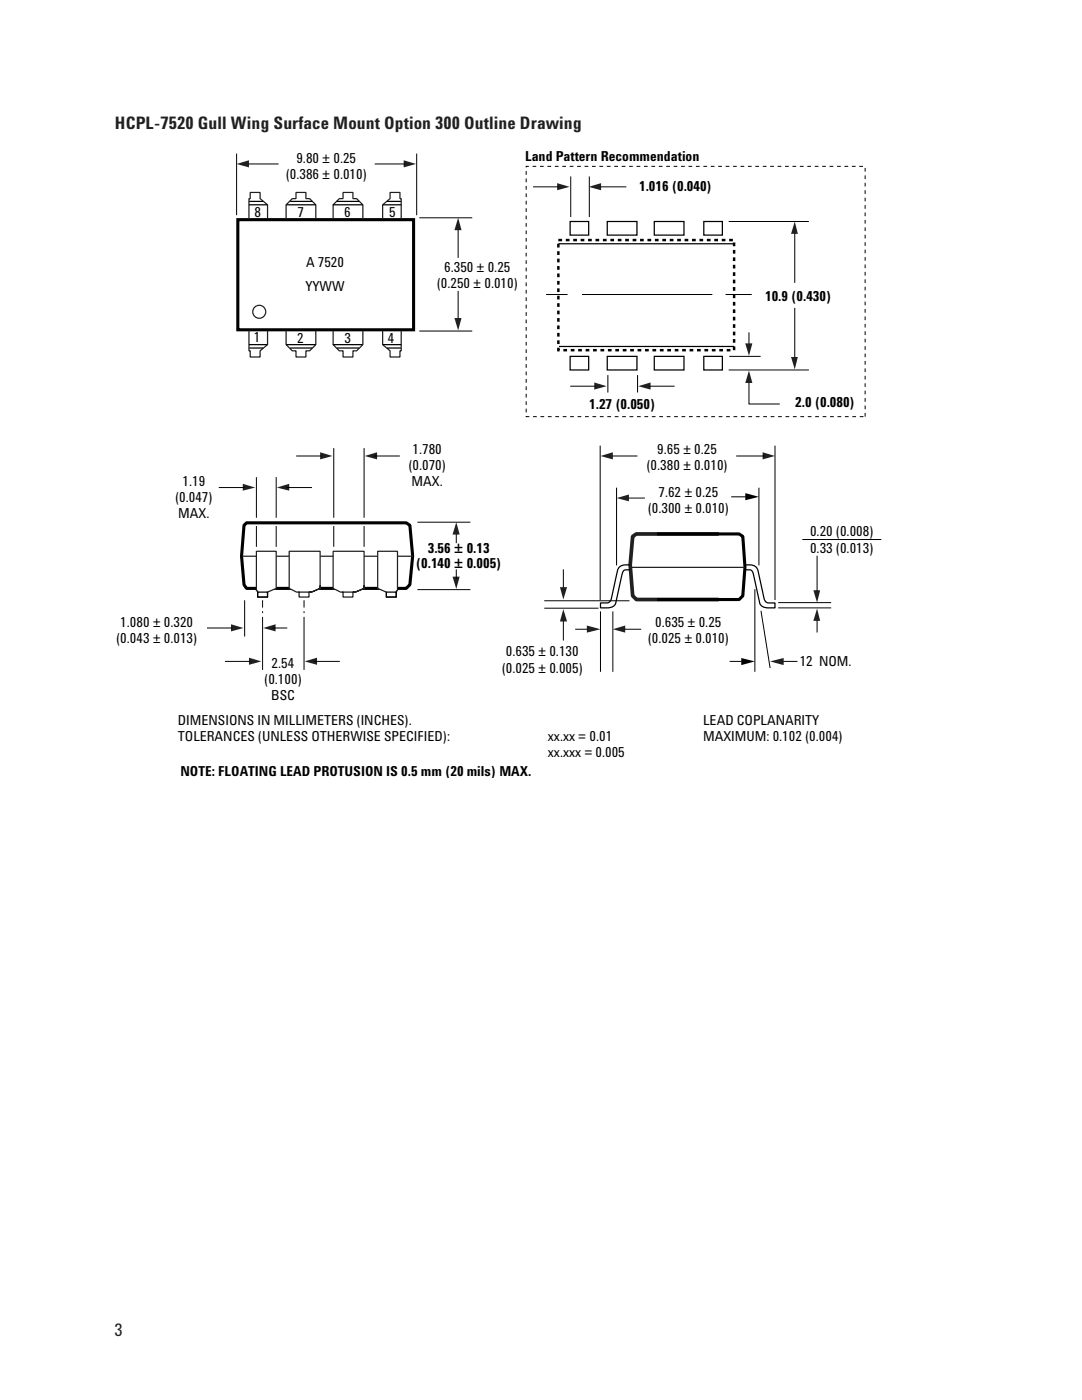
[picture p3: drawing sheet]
<svg xmlns="http://www.w3.org/2000/svg" width="216mm" height="279mm" viewBox="0 0 216 279" stroke-linecap="round" stroke-linejoin="round" font-family="sans-serif">
<path d="M48.7 104.8l.5-.5h31.8l.8 .5 .5 6.1-.5 5.8-.8 .7h-31.8l-.5-.7-.5-5.7zM131.4 106.6h16.1l.7 .5 .5 6.1-.5 5.7-.7 .7h-16.1" fill="none" stroke="#000" stroke-width=".62"/>
<path d="M143 106.6h-16l-.8 .5-.5 5.6 .5 6.2 .8 .7h16" fill="none" stroke="#231f1f" stroke-width=".74"/>
<path d="M119.8 89v30.6M123 97.4v15.3M151.4 97.4v15.3M154.6 89v30.6" fill="none" stroke="#000" stroke-width=".2"/>
<path d="M122.3 125.6l2.5-.8v1.5z" fill="#231f1f"/>
<path d="M124.8 125.6h3M145.7 132h2.2" fill="none" stroke="#000" stroke-width=".2"/>
<path d="M147.9 131.3l2.7 .7-2.7 .7z" fill="#000"/>
<path d="M153.7 132l2.7-.7v1.4z" fill="#231f1f"/>
<path d="M151.9 122l1.8 11.2M156.4 132h2.6" fill="none" stroke="#000" stroke-width=".2"/>
<path d="M163 121.4l.7 2.5h-1.4z" fill="#231f1f"/>
<path d="M163 123.9v2.2" fill="none" stroke="#000" stroke-width=".2"/>
<path d="M162.3 117.8h1.4l-.7 2.5z" fill="#231f1f"/>
<path d="M150.6 117.7v16.3M163 111v6.9M122.3 122.1v11.9M155.4 120.3h10.4M155.4 121.3h10.4" fill="none" stroke="#000" stroke-width=".2"/>
<path d="M47.5 43.8h35v22h-35z" fill="none" stroke="#000" stroke-width=".62" stroke-linecap="butt"/>
<circle cx="51.7" cy="62.2" r="1.3" fill="#fff" stroke="#231f1f" stroke-width=".25"/>
<path d="M125.9 113.2h22.6" fill="none" stroke="#231f1f" stroke-width=".25"/>
<g fill="#231f1f">
<path d="M119.8 91l2.5-.7v1.4z"/>
<path d="M152.2 90.3l2.4 .7-2.4 .7z"/>
</g>
<path d="M122.3 91h4.8M108.7 119.9h16.8M108.7 121.4h10.6" fill="none" stroke="#000" stroke-width=".2"/>
<path d="M111.7 117.2h1.4l-.7 2.4z" fill="#231f1f"/>
<path d="M112.4 113.7v3.5" fill="none" stroke="#000" stroke-width=".2"/>
<path d="M112.4 121.6l.7 2.4h-1.4z" fill="#231f1f"/>
<path d="M146 99.2h2.7M112.4 124v3.7" fill="none" stroke="#000" stroke-width=".2"/>
<path d="M148.7 98.4l2.7 .8-2.7 .6z" fill="#000"/>
<path d="M123 99.4l2.5-.7v1.3z" fill="#231f1f"/>
<path d="M125.5 99.4h3.1M119.8 122.1v11.9" fill="none" stroke="#000" stroke-width=".2"/>
<path d="M48.4 111h2.8M55.2 111h2.4M64 111h2.5M72.6 111h2.8M79.3 111h3" fill="none" stroke="#231f1f" stroke-width=".25"/>
<path d="M117.1 124.8l2.7 .8-2.7 .7z" fill="#231f1f"/>
<path d="M114.9 125.6h2.2" fill="none" stroke="#000" stroke-width=".2"/>
<path d="M49.7 43.6v-4h.2v-1.2h2v1.2l1.5 1.3v2.7M57.1 43.6v-2.7l1.2-1.3h.8v-1.2h1.9v1.2h.8l1.2 1.3v2.7M66.5 43.6v-2.7l1.2-1.3h.7v-1.2h2v1.2h.8l1.2 1.3v2.7" fill="none" stroke="#231f1f" stroke-width=".25"/>
<g fill="#fff" stroke="#231f1f" stroke-width=".25">
<path d="M75.4 110h3.9v7.9h-.2v1.3h-2v-1l-1.7-.8z"/>
<path d="M66.5 110h6.1v7.4l-1.7 .8h-2.5l4.2-1.3v.5l-1.7 .8h-.5v1h-2v-1h-.4l-1.5-.8z"/>
</g>
<g fill="none" stroke="#000" stroke-width=".25">
<path d="M49.7 40.9h3.6M49.7 40.2h2.8M57.1 40.9h5.9M57.9 40.2h4.4M66.4 40.9h5.9M67.2 40.2h4.5M76.4 40.9h3.7M77.2 40.2h2.8M49.7 68.8h3.6M49.7 69.5h2.8M57.1 68.8h5.9M57.9 69.5h4.4"/>
<path d="M66.4 68.8h5.9M67.2 69.5h4.5M76.4 68.8h3.7M77.2 69.5h2.8"/>
</g>
<path d="M76.4 43.6v-2.7l1.4-1.3v-1.2h2v1.2h.3v4M49.7 66.1v3.9h.2v1.2h2v-1.2l1.5-1.2v-2.7M57.1 66.1v2.7l1.2 1.2h.8v1.2h1.9v-1.2h.8l1.2-1.2v-2.7M66.5 66.1v2.7l1.2 1.2h.7v1.2h2v-1.2h.8l1.2-1.2v-2.7M76.4 66.1v2.7l1.4 1.2v1.2h2v-1.2h.3v-3.9" fill="none" stroke="#231f1f" stroke-width=".25"/>
<path d="M47.2 30.7v12.2M83.1 30.7v12.2" fill="none" stroke="#000" stroke-width=".2"/>
<g fill="#231f1f">
<path d="M47.2 32.7l2.5-.7v1.4z"/>
<path d="M80.5 32l2.5 .7-2.5 .7z"/>
</g>
<path d="M49.7 32.7h5.8M74.9 32.7h5.9" fill="none" stroke="#000" stroke-width=".2"/>
<path d="M91.4 43.5l.7 2.4h-1.4z" fill="#231f1f"/>
<path d="M91.4 45.9v5.5" fill="none" stroke="#000" stroke-width=".2"/>
<path d="M90.7 63.5h1.4l-.7 2.4z" fill="#231f1f"/>
<path d="M83.8 43.5h10.3M91.4 58.2v5.3M83.8 66.1h10.3M51.2 95.3v7.9M55.1 95.3v7.9" fill="none" stroke="#000" stroke-width=".2"/>
<g fill="#231f1f">
<path d="M55.2 97.3l2.5-.7v1.3z"/>
<path d="M48.4 96.6l2.5 .7-2.5 .6z"/>
</g>
<path d="M43.8 97.3h4.9M57.2 97.3h5" fill="none" stroke="#000" stroke-width=".2"/>
<path d="M91 104.2l.7 2.5h-1.4z" fill="#231f1f"/>
<path d="M91 106.7v1.6" fill="none" stroke="#000" stroke-width=".2"/>
<path d="M90.3 115.1h1.4l-.7 2.5z" fill="#231f1f"/>
<path d="M83.4 104.2h10.4M83.4 117.7h10.4M91 113.7v1.8" fill="none" stroke="#000" stroke-width=".2"/>
<path d="M77.1 118.2h2v1h-2z" fill="none" stroke="#000" stroke-width=".25"/>
<path d="M51.2 110h3.9v7.4l-1.7 .8v1h-2v-1.3h-.2z" fill="#fff" stroke="#231f1f" stroke-width=".25"/>
<path d="M51.4 118.2h2v1h-2z" fill="none" stroke="#000" stroke-width=".25"/>
<path d="M57.7 110h6.2v7.4l-1.7 .8h-2.5l4.2-1.3v.5l-1.7 .8h-.5v1h-2v-1h-.5l-1.5-.8z" fill="#fff" stroke="#231f1f" stroke-width=".25"/>
<path d="M66.6 89.5v13.7M72.6 89.5v13.7M51.2 105.1v3.9M55.1 105.1v3.9" fill="none" stroke="#000" stroke-width=".2"/>
<g fill="#231f1f">
<path d="M72.8 91l2.4-.7v1.4z"/>
<path d="M63.9 90.3l2.4 .7-2.4 .7z"/>
</g>
<path d="M59.2 91h4.9M74.7 91h5M52.4 119.9v13.7M60.7 119.9v13.7M66.6 105.1v3.9M72.6 105.1v3.9" fill="none" stroke="#000" stroke-width=".2"/>
<g fill="#231f1f">
<path d="M60.8 132l2.5-.7v1.4z"/>
<path d="M49.7 131.3l2.4 .7-2.4 .7z"/>
</g>
<path d="M48.8 119.9v7M45 132h4.9M62.8 132h4.9" fill="none" stroke="#000" stroke-width=".2"/>
<path d="M46.1 124.6l2.5 .7-2.5 .7z" fill="#231f1f"/>
<path d="M41.4 125.3h4.9" fill="none" stroke="#000" stroke-width=".2"/>
<path d="M52.5 125.3l2.5-.7v1.4z" fill="#231f1f"/>
<path d="M113.9 35.3v7.9M117.6 35.3v7.9M147 91h5.5M160.2 107.7h15.6M54.5 125.3h2.7" fill="none" stroke="#000" stroke-width=".2"/>
<path d="M111.4 48.7h35.1M113.8 44.2h3.7v2.7h-3.7zM121.2 44.2h5.9v2.7h-5.9zM130.6 44.2h5.9v2.7h-5.9zM140.4 44.2h3.7v2.7h-3.7zM111.5 69.1h35M113.8 71.1h3.7v2.7h-3.7zM121.2 71.1h5.9v2.7h-5.9zM130.6 71.1h5.9v2.7h-5.9zM140.4 71.1h3.7v2.7h-3.7zM125.7 112.7a2.22 2.22 0 0 0-2.4 .8l-1.3 6a.97 .97 0 0 1-.9 .8h-1.3v1a3.2 3.2 0 0 0 2.9-.6l1.4-6.1a.87 .87 0 0 1 .8-.9h.9M148.7 112.7a2.22 2.22 0 0 1 2.4 .8l1.4 6a.97 .97 0 0 0 .8 .8h1.3v1a3.2 3.2 0 0 1-2.9-.6l-1.4-6.1a.87 .87 0 0 0-.7-.9h-.9" fill="none" stroke="#000" stroke-width=".25"/>
<g fill="#fff" stroke="#fff" stroke-width=".25">
<path d="M51.2 121.4h14.3v.5h-14.3z"/>
<path d="M50.8 122.5h14.3v.5h-14.3z"/>
</g>
<path d="M111.4 47.9h35.1v22h-35.1z" fill="none" stroke="#000" stroke-width=".49" stroke-dasharray=".7 .7" stroke-linecap="butt"/>
<g fill="#231f1f">
<path d="M117.5 37.3l2.4-.8v1.5z"/>
<path d="M111.2 36.5l2.4 .8-2.4 .7z"/>
</g>
<path d="M106.5 37.3h4.9M119.9 37.3h5M121.3 74.9v3.3M127.2 74.9v3.3" fill="none" stroke="#000" stroke-width=".2"/>
<g fill="#231f1f">
<path d="M127.3 77.1l2.5-.8v1.5z"/>
<path d="M118.6 76.3l2.4 .8-2.4 .7z"/>
</g>
<path d="M113.9 77.1h4.9M129.6 77.1h4.9" fill="none" stroke="#000" stroke-width=".2"/>
<path d="M158.6 44.2l.6 2.5h-1.4z" fill="#231f1f"/>
<path d="M158.6 46.7v9.7" fill="none" stroke="#000" stroke-width=".2"/>
<path d="M157.8 71.2h1.4l-.6 2.5z" fill="#231f1f"/>
<path d="M109.1 58.8h4M116.2 58.8h25.8M144.9 58.8h5M145.5 44.2h15.8M145.5 73.8h15.8M145.6 71.1h6.1M158.6 61.5v9.7" fill="none" stroke="#000" stroke-width=".2"/>
<path d="M149.4 74l.7 2.4h-1.4z" fill="#231f1f"/>
<path d="M149.4 76.4v4.2h6.1" fill="none" stroke="#000" stroke-width=".2"/>
<path d="M148.7 68.5h1.4l-.7 2.5z" fill="#231f1f"/>
<path d="M149.4 66.4v2.1" fill="none" stroke="#000" stroke-width=".2"/>
<path d="M105 33.2h67.6v50h-67.6z" fill="none" stroke="#000" stroke-width=".2" stroke-dasharray=".7 .7" stroke-linecap="butt"/>
<g font-size="3.5" fill="#231f1f">
<text x="22.9" y="25.8">HCPL-7520 Gull Wing Surface Mount Option 300 Outline Drawing</text>
<text x="22.8" y="266.7">3</text>
</g>
<g font-size="2.8">
<text x="57" y="35.7">(0.386 ± 0.010)</text>
<text x="59.2" y="32.5">9.80 ± 0.25</text>
<text x="104.8" y="32.2">Land Pattern Recommendation</text>
<text x="127.5" y="38.1">1.016 (0.040)</text>
<text x="50.8" y="43.4">8</text>
<text x="59.4" y="43.3">7</text>
<text x="68.7" y="43.2">6</text>
<text x="77.6" y="43.3">5</text>
<text x="61.1" y="53.2">A 7520</text>
<text x="61" y="58.2">YYWW</text>
<text x="87.1" y="57.4">(0.250 ± 0.010)</text>
<text x="88.6" y="54.2">6.350 ± 0.25</text>
<text x="152.7" y="60">10.9 (0.430)</text>
<text x="50.7" y="68.3">1</text>
<text x="59.3" y="68.5">2</text>
<text x="68.8" y="68.4">3</text>
<text x="77.4" y="68.5">4</text>
<text x="117.6" y="81.6">1.27 (0.050)</text>
<text x="158.7" y="81.3">2.0 (0.080)</text>
<text x="81.5" y="93.8">(0.070)</text>
<text x="82.3" y="90.6">1.780</text>
<text x="129" y="93.7">(0.380 ± 0.010)</text>
<text x="131.1" y="90.5">9.65 ± 0.25</text>
<text x="34.9" y="100.1">(0.047)</text>
<text x="36.4" y="96.9">1.19</text>
<text x="82.1" y="97.1">MAX.</text>
<text x="131.4" y="99.2">7.62 ± 0.25</text>
<text x="35.6" y="103.4">MAX.</text>
<text x="129.3" y="102.4">(0.300 ± 0.010)</text>
<text x="161.6" y="107.1">0.20 (0.008)</text>
<text x="83" y="113.4">(0.140 ± 0.005)</text>
<text x="85.4" y="110.4">3.56 ± 0.13</text>
<text x="161.6" y="110.3">0.33 (0.013)</text>
<text x="24" y="125.2">1.080 ± 0.320</text>
<text x="130.7" y="125.1">0.635 ± 0.25</text>
<text x="23.2" y="128.4">(0.043 ± 0.013)</text>
<text x="100.9" y="131">0.635 ± 0.130</text>
<text x="129.3" y="128.3">(0.025 ± 0.010)</text>
<text x="52.7" y="136.4">(0.100)</text>
<text x="54.2" y="133.2">2.54</text>
<text x="100.1" y="134.2">(0.025 ± 0.005)</text>
<text x="159.6" y="133">12 NOM.</text>
<text x="54.1" y="139.7">BSC</text>
<text x="35.5" y="144.7">DIMENSIONS IN MILLIMETERS (INCHES).</text>
<text x="35.5" y="147.9">TOLERANCES (UNLESS OTHERWISE SPECIFIED):</text>
<text x="109.3" y="147.8">xx.xx = 0.01</text>
<text x="140.3" y="144.7">LEAD COPLANARITY</text>
<text x="140.3" y="147.9">MAXIMUM: 0.102 (0.004)</text>
<text x="36" y="154.9">NOTE: FLOATING LEAD PROTUSION IS 0.5 mm (20 mils) MAX.</text>
<text x="109.3" y="151">xx.xxx = 0.005</text>
</g>
</svg>
